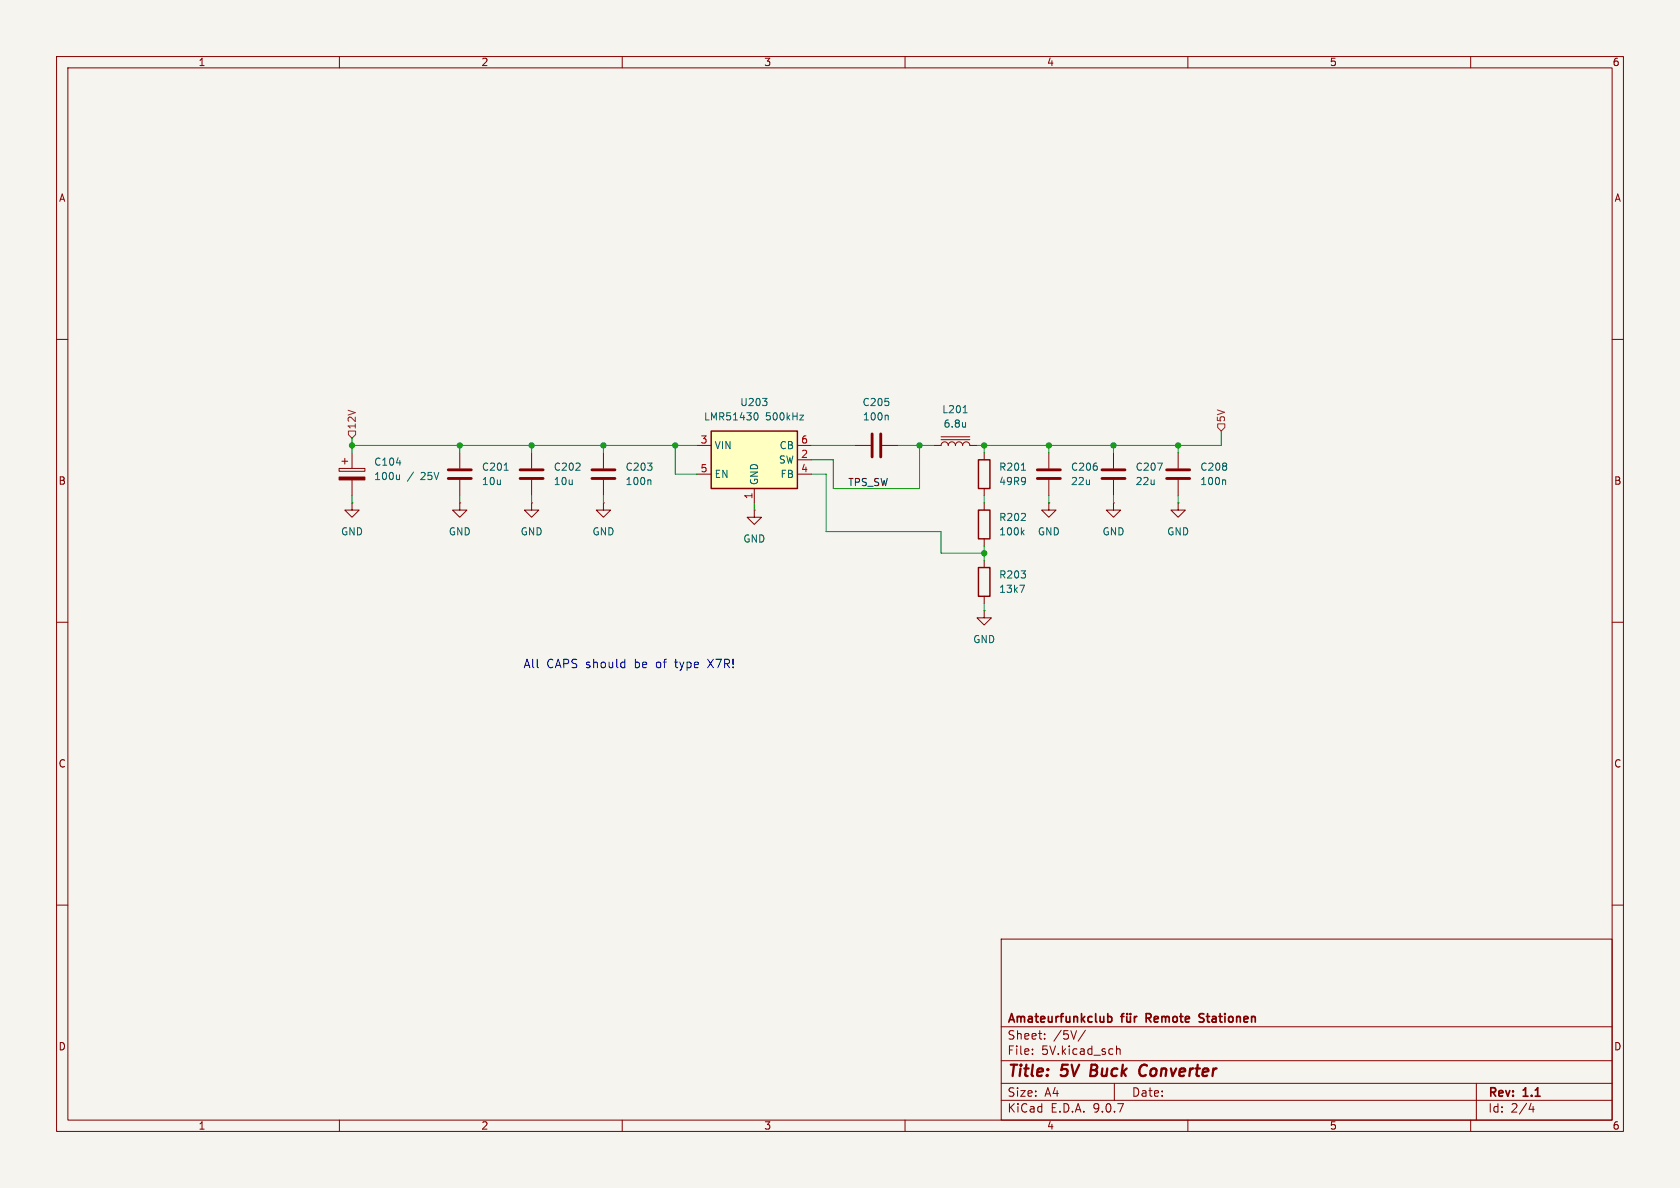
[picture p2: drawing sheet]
<svg xmlns="http://www.w3.org/2000/svg" width="297mm" height="210mm" viewBox="0 0 297 210" stroke-linecap="round" stroke-linejoin="round" font-family="sans-serif">
<path d="M0 0h297v210h-297z" fill="#f5f4ef" stroke="#f5f4ef" stroke-width=".18"/>
<g fill="none" stroke="#840000" stroke-width=".18">
<path d="M10 10h277v190h-277zM12 12h273v186h-273zM60 10v2M110 10v2M160 10v2M210 10v2M260 10v2M10 60h2M151.1 78.7h2.8M156 78.7h2.7M285 60h2M59.9 82.8h4.6v.5h-4.6z"/>
<path d="M60.5 81.5h1M61 81v1M62.2 88.9v1.3h1.3l-1.3 1.2-1.2-1.2h1.2M62.2 88.9h.1M62.2 80v2.8M62.2 84.8v2.8M81.3 88.9v1.3h1.2l-1.2 1.2-1.3-1.2h1.3M81.3 88.9h.1M81.3 80v2.8M81.3 84.8v2.8M94 88.9v1.3h1.2l-1.2 1.2-1.3-1.2h1.3M94 88.9h.1"/>
<path d="M94 80v2.8M94 84.8v2.8M106.7 88.9v1.3h1.2l-1.2 1.2-1.3-1.2h1.3M106.7 88.9h.1M106.7 80v2.8M106.7 84.8v2.8M133.3 90.2v1.2h1.3l-1.3 1.3-1.2-1.3h1.2M133.3 90.2h.1M185.4 88.9v1.3h1.3l-1.3 1.2-1.3-1.2h1.3M185.4 88.9h.1M185.4 80v2.8M185.4 84.8v2.8"/>
<path d="M196.8 88.9v1.3h1.3l-1.3 1.2-1.2-1.2h1.2M196.8 88.9h.1M196.8 80v2.8M196.8 84.8v2.8M208.3 88.9v1.3h1.2l-1.2 1.2-1.3-1.2h1.3M208.3 88.9h.1M10 110h2M285 110h2M10 160h2M177 166h108v32h-108zM285 160h2M60 198v2"/>
<path d="M110 198v2M160 198v2M177 194.5h108M177 191.5h108M177 187.5h108M177 181.5h108M182.5 186.3v.1M182.5 185.5v.1M184.7 183.6v.1M184.7 182.8v.1M191.9 182.1l-1.3 2M197 191.5v3"/>
<path d="M197.4 184.9v1.5M197.4 185.5l.2-.1 .4 .1v.9M210 198v2M260 198v2M261 191.5v6.5M270.7 195l-.4 1.1h.9M271 195.6v1"/>
</g>
<path d="M193 188.2l-.3 2h.8M201.7 190.1l.3 .1 .5-.1M202.4 188.2a.77 .77 0 0 0-.8 .5" fill="none" stroke="#840000" stroke-width=".4"/>
<g fill="none" stroke="#840000" stroke-width=".3">
<path d="M195.8 179.8l.5-.1 .3 .3v.4l-.2 .2h-.6M198.1 179.7h.6M198.7 179.2l-.4 .2v1.3M199.2 179.7l.1 .9 .3 .1 .2-.2M199.3 179.2v.1M199.8 179.2v.1M199.8 179.7v1M200.6 179.7v1M201 179.7l-.3 .1-.1 .2M202.6 180h.6M203.2 179.2h-.6v1.5M212.8 179.3l-.5-.1-.3 .3 .1 .3 .6 .2"/>
<path d="M212 180.6h.7"/>
</g>
<path d="M154.2 76.7v4.1M155.7 76.7v4.1M79.2 83.1h4.1M79.2 84.6h4.1M91.9 83.1h4.1M91.9 84.6h4.1M104.6 83.1h4.1M104.6 84.6h4.1M183.4 83.1h4.1M183.4 84.6h4.1M194.8 83.1h4.1M194.8 84.6h4.1" fill="none" stroke="#840000" stroke-width=".51"/>
<path d="M156.8 73.4l.2 .2v.6M70.1 81.8h.8M70.6 83.9v.9M70.6 84.7l-.2 .1M89.1 83.1h.8M114.9 84.8l.2 .2v.7M204.6 81.9h.9l-.6 1.2" fill="none" stroke="#006464" stroke-width=".18"/>
<path d="M59.9 84.3h4.6v.5h-4.6z" fill="#840000" stroke="#840000" stroke-width=".18"/>
<path d="M125.7 76.2h15.3v10.2h-15.3z" fill="#ffffc2"/>
<path d="M125.7 76.2h15.3v10.2h-15.3zM173 81.3h2v5.1h-2zM173 90.2h2v5.1h-2zM173 100.3h2v5.1h-2z" fill="none" stroke="#840000" stroke-width=".25"/>
<g fill="none" stroke="#840000" stroke-width=".18">
<path d="M123.2 78.7h2.5M141 78.7h2.5M165.1 78.7h1.3a.64 .64 0 0 1 .6-.6 .64 .64 0 0 1 .6 .6 .64 .64 0 0 1 .7-.6 .64 .64 0 0 1 .6 .6 .64 .64 0 0 1 .6-.6 .64 .64 0 0 1 .7 .6 .64 .64 0 0 1 .6-.6 .64 .64 0 0 1 .6 .6h1.3M166.4 77.7h5M166.4 77.2h5M123.2 83.8h2.5M133.3 86.4v2.5M141 83.8h2.5M141 81.3h2.5M174 80v1.3M174 86.4v1.2M174 88.9v1.3"/>
<path d="M174 95.3v1.2M174 99.1v1.2M208.3 80v2.8M208.3 84.8v2.8M174 108v1.2h1.3l-1.3 1.3-1.3-1.3h1.3M174 108h.1M174 105.4v1.3"/>
</g>
<path d="M133.5 73h.1a.68 .68 0 0 1 .4 .6 .68 .68 0 0 1-.4 .6h-.1M134.8 70.4h.8l-.4 .5M135.5 71v.6M141.4 73.4h.7l-.7 .8h.7M170.3 73h.7M170.7 74.7v.8M170.7 75.4h-.1M180.6 83.1h.7M180.7 94.1l.4 .5M181.1 93.7l-.5 .5M216.5 84.8l.2 .2v.7M180.3 103.4h.8l-.5 1.3" fill="none" stroke="#006464" stroke-width=".18"/>
<path d="M206.2 84.6h4.1M206.2 83.1h4.1" fill="none" stroke="#840000" stroke-width=".51"/>
<path d="M61.6 76.2h1.3v.6l-.7 .7-.6-.7zM215.3 74.9h1.2v.7l-.6 .6-.6-.6z" fill="none" stroke="#725600" stroke-width=".18"/>
<g fill="none" stroke="#009600" stroke-width=".18">
<path d="M62.2 78.7h61M62.2 77.5v2.5M81.3 78.7v1.3M94 78.7v1.3M106.7 78.7v1.3M119.4 78.7v5.1h3.8M143.5 78.7h7.6M158.7 78.7h6.4M162.6 78.7v7.7h-15.3v-5.1h-3.8M174 78.7v1.3M185.4 78.7v1.3M196.8 78.7v1.3"/>
<path d="M208.3 78.7v1.3M215.9 76.2v2.5h-43.2M62.2 87.6v1.3M81.3 87.6v1.3M94 87.6v1.3M106.7 87.6v1.3M133.3 88.9v1.3M143.5 83.8h2.5v10.2h20.4v3.8h7.6M174 87.6v1.3M174 96.5v2.6M185.4 87.6v1.3M196.8 87.6v1.3"/>
<path d="M208.3 87.6v1.3M174 106.7v1.3"/>
</g>
<path d="M110.3 117l.2 .1M110.5 116.5v1.5M110.5 118h-.2" fill="none" stroke="#0000c2" stroke-width=".18"/>
<g fill="#009600" stroke="#009600" stroke-width=".18">
<circle cx="185.4" cy="78.7" r=".46"/>
<circle cx="174" cy="78.7" r=".46"/>
<circle cx="208.3" cy="78.7" r=".46"/>
<circle cx="196.8" cy="78.7" r=".46"/>
<circle cx="62.2" cy="78.7" r=".46"/>
<circle cx="81.3" cy="78.7" r=".46"/>
<circle cx="94" cy="78.7" r=".46"/>
<circle cx="119.4" cy="78.7" r=".46"/>
<circle cx="106.7" cy="78.7" r=".46"/>
<circle cx="174" cy="97.8" r=".46"/>
<circle cx="162.6" cy="78.7" r=".46"/>
</g>
<g font-size="2.8" fill="#840000">
<text x="178" y="190.9">Title:</text>
<text x="187.7" y="190.9">5V</text>
<text x="193.6" y="190.9">Buck</text>
<text x="203.1" y="190.9">Converter</text>
</g>
<g font-size="2.1" fill="#0000c2">
<text x="92.5" y="118.3">All</text>
<text x="96.6" y="118.3">CAPS should</text>
<text x="112.4" y="118.3">be</text>
<text x="116.3" y="118.3">of</text>
<text x="119.8" y="118.3">type</text>
<text x="125.8" y="118.3">X7R!</text>
</g>
<g font-size="2.1" fill="#840000">
<text x="178" y="184">Sheet:</text>
<text x="178" y="181.2">Amateurfunkclub</text>
<text x="186.2" y="184">/5V/</text>
<text x="203.3" y="181.2">Remote</text>
<text x="213.3" y="181.2">Stationen</text>
<text x="178" y="186.7">File:</text>
<text x="184.1" y="186.7">5V.kicad_sch</text>
<text x="178" y="196.9">KiCad</text>
<text x="178" y="194.1">Size:</text>
<text x="184.7" y="194.1">A4</text>
<text x="185.7" y="196.9">E.D.A.</text>
<text x="193.3" y="196.9">9.0.7</text>
<text x="200" y="194.1">Date:</text>
<text x="263" y="194.3">Rev:</text>
<text x="263" y="196.9">Id:</text>
<text x="267.1" y="196.9">2/4</text>
<text x="269.4" y="194.3">1.1</text>
</g>
<g font-size="1.8" fill="#840000">
<text x="35" y="11.9">1</text>
<text x="85" y="11.9">2</text>
<text x="135" y="11.9">3</text>
<text x="185" y="11.9">4</text>
<text x="235" y="11.9">5</text>
<text x="285" y="11.9">6</text>
<text x="10.3" y="35.9">A</text>
<text x="285.3" y="35.9">A</text>
<text x="10.3" y="85.9">B</text>
<text x="285.3" y="85.9">B</text>
<text x="10.3" y="135.9">C</text>
<text x="285.3" y="135.9">C</text>
<text x="10.3" y="185.9">D</text>
<text x="285.3" y="185.9">D</text>
<text x="35" y="199.9">1</text>
<text x="85" y="199.9">2</text>
<text x="135" y="199.9">3</text>
<text x="185" y="199.9">4</text>
<text x="235" y="199.9">5</text>
<text x="285" y="199.9">6</text>
</g>
<g font-size="1.8" fill="#006464">
<text x="130.8" y="72">U203</text>
<text x="152.4" y="72">C205</text>
<text x="124.4" y="74.5">LMR51430</text>
<text x="135.3" y="74.5">500kHz</text>
<text x="152.4" y="74.5">100n</text>
<text x="166.5" y="73.3">L201</text>
<text x="166.7" y="75.8">6.8u</text>
<text x="66" y="82.5">C104</text>
<text x="85.1" y="83.4">C201</text>
<text x="97.8" y="83.4">C202</text>
<text x="110.5" y="83.4">C203</text>
<text x="126.2" y="79.6">VIN</text>
<text x="137.6" y="82.1">SW</text>
<text x="137.7" y="79.6">CB</text>
<text x="176.5" y="83.4">R201</text>
<text x="189.2" y="83.4">C206</text>
<text x="200.7" y="83.4">C207</text>
<text x="212.1" y="83.4">C208</text>
<text x="66" y="85.1">100u</text>
<text x="72" y="85.1">/</text>
<text x="74.5" y="85.1">25V</text>
<text x="85.1" y="86">10u</text>
<text x="97.8" y="86">10u</text>
<text x="110.5" y="86">100n</text>
<text x="126.2" y="84.7">EN</text>
<text x="134.2" y="85.9" transform="rotate(-90 134.2 85.9)">GND</text>
<text x="137.9" y="84.7">FB</text>
<text x="176.5" y="86">49R9</text>
<text x="189.2" y="86">22u</text>
<text x="200.7" y="86">22u</text>
<text x="212.1" y="86">100n</text>
<text x="60.2" y="94.8">GND</text>
<text x="79.2" y="94.8">GND</text>
<text x="91.9" y="94.8">GND</text>
<text x="104.6" y="94.8">GND</text>
<text x="176.5" y="92.3">R202</text>
<text x="176.5" y="94.8">100k</text>
<text x="183.4" y="94.8">GND</text>
<text x="194.8" y="94.8">GND</text>
<text x="206.2" y="94.8">GND</text>
<text x="131.3" y="96.1">GND</text>
<text x="176.5" y="102.5">R203</text>
<text x="176.5" y="105">13k7</text>
<text x="172" y="113.9">GND</text>
</g>
<g font-size="1.8" fill="#725600">
<text x="63.1" y="76" transform="rotate(-90 63.1 76)">12V</text>
<text x="216.8" y="74.7" transform="rotate(-90 216.8 74.7)">5V</text>
</g>
<g font-size="1.8" fill="#a90000">
<text x="123.8" y="78.5">3</text>
<text x="123.8" y="83.6">5</text>
<text x="141.5" y="78.5">6</text>
<text x="141.5" y="81">2</text>
<text x="141.5" y="83.6">4</text>
<text x="133.1" y="88.3" transform="rotate(-90 133.1 88.3)">1</text>
</g>
<text font-size="1.8" fill="#0f0f0f" x="149.9" y="86">TPS_SW</text>
</svg>
